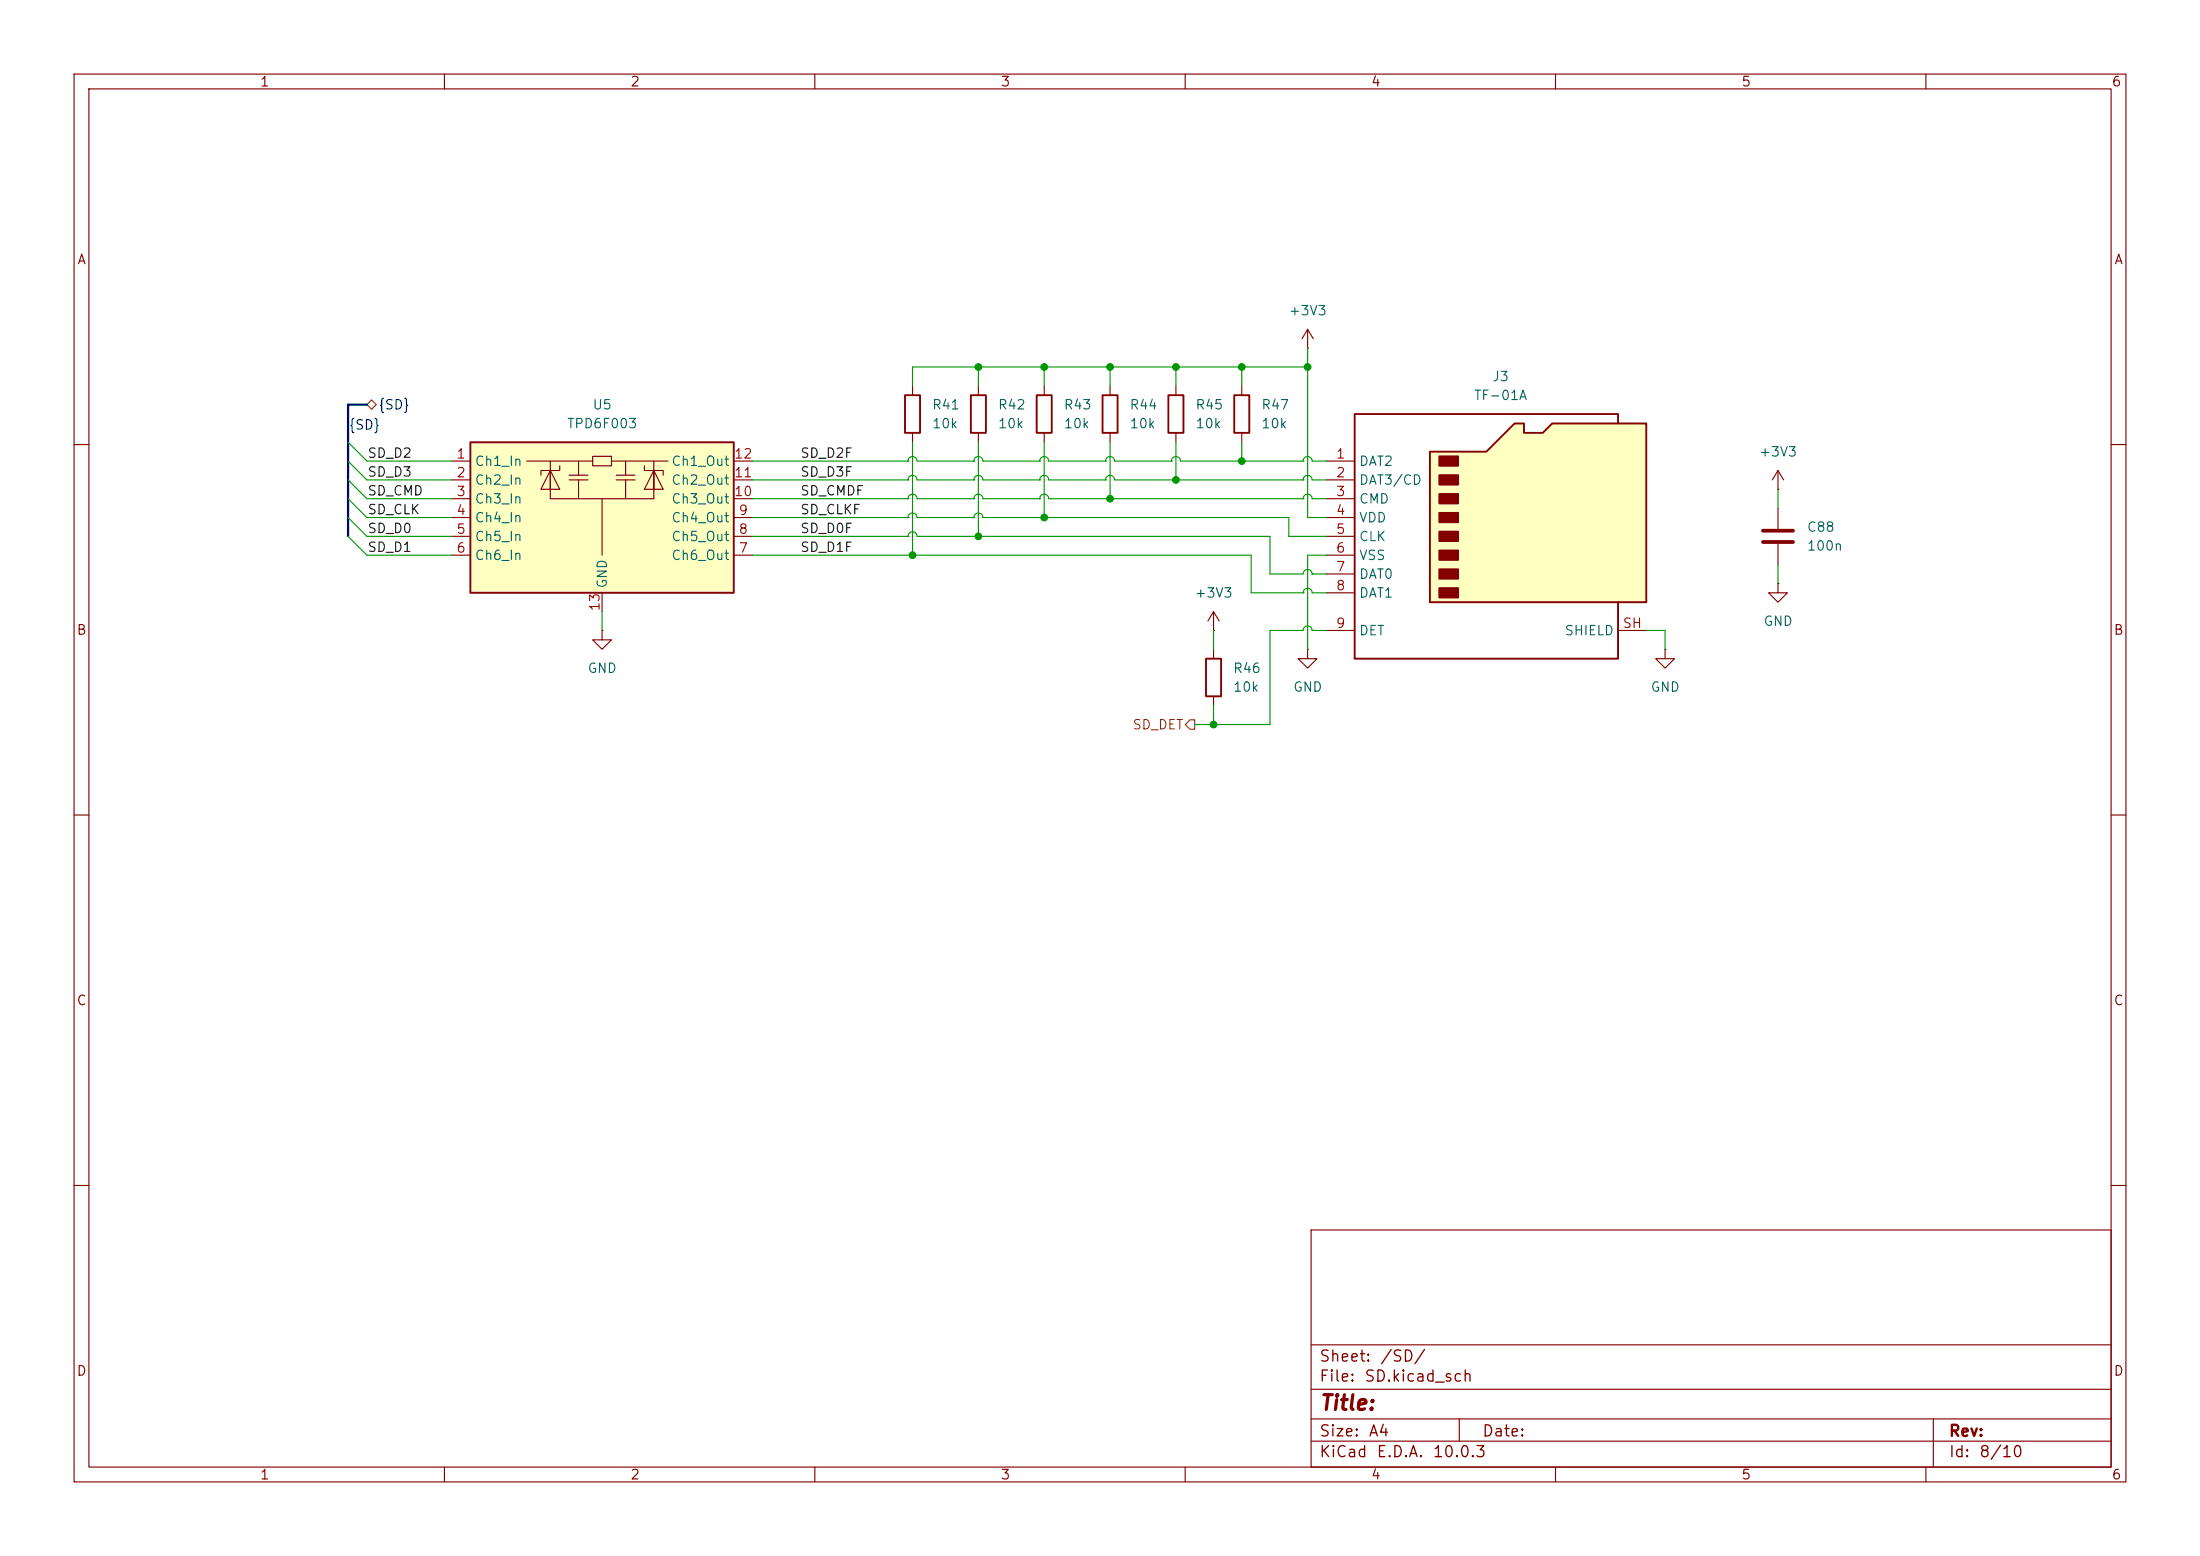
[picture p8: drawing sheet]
<svg xmlns="http://www.w3.org/2000/svg" width="297mm" height="210mm" viewBox="0 0 297 210" stroke-linecap="round" stroke-linejoin="round" font-family="sans-serif">
<g fill="none" stroke="#840000" stroke-width=".15">
<path d="M10 10h277v190h-277zM12 12h273v186h-273zM60 10v2M110 10v2M160 10v2M210 10v2M260 10v2M141 52.1v1.2M141 58.4v1.3M158.7 52.1v1.2M158.7 58.4v1.3M10 60h2"/>
<path d="M240 66h.1M240 63.5l-.7 1.3M240 63.5l.8 1.3M240 63.5v2.5M285 60h2M10 110h2M285 110h2M10 160h2M177 166h108v32h-108zM285 160h2M60 198v2M110 198v2"/>
<path d="M160 198v2M177 194.5h108M177 191.5h108M177 187.5h108M177 181.5h108M197 191.5v3M210 198v2M260 198v2M261 191.5v6.5"/>
</g>
<path d="M140 53.3h2v5.1h-2zM157.7 53.3h2.1v5.1h-2.1z" fill="none" stroke="#840000" stroke-width=".25"/>
<path d="M63.5 59.7h35.6v20.3h-35.6z" fill="#ffffc2"/>
<path d="M63.5 59.7h35.6v20.3h-35.6zM122.2 53.3h2v5.1h-2zM131.1 53.3h2v5.1h-2zM148.8 53.3h2.1v5.1h-2.1zM166.6 53.3h2.1v5.1h-2.1zM162.8 88.9h2v5.1h-2z" fill="none" stroke="#840000" stroke-width=".25"/>
<g fill="none" stroke="#840000" stroke-width=".15">
<path d="M123.2 52.1v1.2M123.2 58.4v1.3M132.1 52.1v1.2M132.1 58.4v1.3M149.9 52.1v1.2M149.9 58.4v1.3M167.6 52.1v1.2M167.6 58.4v1.3M176.5 47h.1M176.5 44.5l-.7 1.2M176.5 44.5l.8 1.2M176.5 44.5v2.5"/>
<path d="M61 67.3h2.5M61 64.8h2.5M61 62.2h2.5M61 69.9h2.5M61 72.4h2.5M61 74.9h2.5M71.1 62.2h8.9M74.3 63.5l1.3 2.5h-2.6zM74.3 66v-2.5v3.8h14v-3.8v2.5M74.3 62.2v1.3M75.6 62.9v.6h-2.6v.6M76.8 64.1h2.6"/>
<path d="M76.8 64.8h2.6M78.1 62.2v1.9M78.1 64.8v2.5M80 61.6h2.5v1.3h-2.5zM81.3 67.3v7.6M82.5 62.2h7.7M83.2 64.1h2.5M83.2 64.8h2.5M84.5 62.2v1.9M84.5 64.8v2.5M87 62.9v.6h2.5v.6M88.3 63.5l1.2 2.5h-2.5z"/>
<path d="M88.3 62.2v1.3M99.1 67.3h2.5M99.1 64.8h2.5M99.1 62.2h2.5M99.1 69.9h2.5M99.1 72.4h2.5M99.1 74.9h2.5M81.3 85.1v1.3h1.2l-1.2 1.2-1.3-1.2h1.3M81.3 85.1h.1M81.3 80v2.6M163.8 85.1h.1M163.8 82.6v2.5"/>
<path d="M163.8 87.6v1.3M163.8 94v1.3M163.8 82.6l-.7 1.2M163.8 82.6l.8 1.2M176.5 87.6v1.3h1.3l-1.3 1.3-1.2-1.3h1.2M176.5 87.6h.1"/>
</g>
<path d="M193 61h7.7l3.8-3.8h1.2v1.2h2.6l1.2-1.2h12.7v24.1h-29.2z" fill="#ffffc2"/>
<path d="M218.4 57.2v-1.3h-35.5v33h35.5v-7.6M193 61h7.7l3.8-3.8h1.2v1.2h2.6l1.2-1.2h12.7v24.1h-29.2z" fill="none" stroke="#840000" stroke-width=".25"/>
<g fill="#840000" stroke="#840000" stroke-width=".25">
<path d="M194.3 61.6h2.5v1.3h-2.5z"/>
<path d="M194.3 64.1h2.5v1.3h-2.5z"/>
<path d="M194.3 66.7h2.5v1.2h-2.5z"/>
<path d="M194.3 69.2h2.5v1.3h-2.5z"/>
<path d="M194.3 71.8h2.5v1.2h-2.5z"/>
<path d="M194.3 74.3h2.5v1.3h-2.5z"/>
<path d="M194.3 76.8h2.5v1.3h-2.5z"/>
<path d="M194.3 79.4h2.5v1.2h-2.5z"/>
</g>
<g fill="none" stroke="#840000" stroke-width=".15">
<path d="M179.1 62.2h3.8M179.1 64.8h3.8M179.1 67.3h3.8M179.1 69.9h3.8M179.1 72.4h3.8M179.1 74.9h3.8M179.1 77.5h3.8M240 78.7v1.3h1.3l-1.3 1.3-1.2-1.3h1.2M240 78.7h.1M240 68.6v2.8M240 73.4v2.8M179.1 80h3.8"/>
<path d="M179.1 85.1h3.8M218.4 85.1h3.8M224.8 87.6v1.3h1.3l-1.3 1.3-1.3-1.3h1.3M224.8 87.6h.1"/>
</g>
<path d="M238 71.6h4.1M238 73.2h4.1" fill="none" stroke="#840000" stroke-width=".51"/>
<path d="M50.2 54l.6 .6-.6 .6-.7-.6zM160.7 97.2h.6v1.2h-.6l-.7-.6z" fill="none" stroke="#725600" stroke-width=".15"/>
<path d="M49.5 54.6h-2.5v17.8" fill="none" stroke="#000084" stroke-width=".3"/>
<g fill="none" stroke="#009600" stroke-width=".15">
<path d="M47 59.7l2.5 2.5h11.5M123.2 59.7v15.2M132.1 49.5v2.6M132.1 59.7v12.7M141 49.5v2.6M141 59.7v10.2M149.9 49.5v2.6M149.9 59.7v7.6M158.7 49.5v2.6M158.7 59.7v5.1M167.6 49.5v2.6M167.6 59.7v2.5"/>
<path d="M176.5 47v22.9h2.6M176.5 49.5h-53.3v2.6M47 72.4l2.5 2.5h11.5M47 67.3l2.5 2.6h11.5M47 69.9l2.5 2.5h11.5M47 64.8l2.5 2.5h11.5M47 62.2l2.5 2.6h11.5M101.6 74.9h67.3v5.1h7M101.6 69.9h21M101.6 72.4h21M101.6 67.3h21M101.6 62.2h21"/>
<path d="M101.6 64.8h21M122.6 72.4a.61 .61 0 0 1 .6-.6 .61 .61 0 0 1 .6 .6h47.6v5.1h4.5a.61 .61 0 0 1 .6-.6 .61 .61 0 0 1 .6 .6M122.6 62.2h.1M122.6 62.2a.61 .61 0 0 1 .6-.6 .61 .61 0 0 1 .6 .6h7.7M122.6 69.9h.1M122.6 69.9a.61 .61 0 0 1 .6-.7 .61 .61 0 0 1 .6 .7h7.7M122.6 72.4h.1M122.6 64.8h.1M122.6 64.8a.61 .61 0 0 1 .6-.6 .61 .61 0 0 1 .6 .6h7.7M122.6 67.3h.1M122.6 67.3a.61 .61 0 0 1 .6-.6 .61 .61 0 0 1 .6 .6h7.7M131.5 62.2h.1"/>
<path d="M131.5 62.2a.61 .61 0 0 1 .6-.6 .61 .61 0 0 1 .6 .6h7.7M131.5 69.9h.1M131.5 69.9a.61 .61 0 0 1 .6-.7 .61 .61 0 0 1 .6 .7h41.3v2.5h5.1M131.5 64.8h.1M131.5 64.8a.61 .61 0 0 1 .6-.6 .61 .61 0 0 1 .6 .6h7.7M131.5 67.3h.1M131.5 67.3a.61 .61 0 0 1 .6-.6 .61 .61 0 0 1 .6 .6h7.7M140.4 62.2h.1M140.4 62.2a.61 .61 0 0 1 .6-.6 .61 .61 0 0 1 .6 .6h7.7M140.4 64.8h.1M140.4 64.8a.61 .61 0 0 1 .6-.6 .61 .61 0 0 1 .6 .6h7.7M140.4 67.3h.1"/>
<path d="M140.4 67.3a.61 .61 0 0 1 .6-.6 .61 .61 0 0 1 .6 .6h34.3M149.3 62.2h.1M149.3 62.2a.61 .61 0 0 1 .6-.6 .61 .61 0 0 1 .6 .6h7.6M149.3 64.8h.1M149.3 64.8a.61 .61 0 0 1 .6-.6 .61 .61 0 0 1 .6 .6h25.4M158.1 62.2h.1M158.1 62.2a.61 .61 0 0 1 .6-.6 .61 .61 0 0 1 .7 .6h16.5M175.9 67.3h.1M175.9 67.3a.61 .61 0 0 1 .6-.6 .61 .61 0 0 1 .6 .6h2M175.9 62.2h.1M175.9 62.2a.61 .61 0 0 1 .6-.6 .61 .61 0 0 1 .6 .6h2M175.9 64.8h.1"/>
<path d="M175.9 64.8a.61 .61 0 0 1 .6-.6 .61 .61 0 0 1 .6 .6h2M177.1 77.5h.1M177.1 77.5h2M179.1 74.9h-2.6v12.7M240 66v2.6M240 76.2v2.5M81.3 82.6v2.5M163.8 85.1v2.5M163.8 95.3v2.5M175.9 80h.1M175.9 80a.61 .61 0 0 1 .6-.6 .61 .61 0 0 1 .6 .6h2M177.1 85.1h.1"/>
<path d="M177.1 85.1a.61 .61 0 0 0-.6-.6 .61 .61 0 0 0-.6 .6h-4.5v12.7h-10.1M177.1 85.1h2M222.2 85.1h2.6v2.5"/>
</g>
<g fill="#009600" stroke="#009600" stroke-width=".14">
<circle cx="149.9" cy="67.3" r=".46"/>
<circle cx="132.1" cy="72.4" r=".46"/>
<circle cx="123.2" cy="74.9" r=".46"/>
<circle cx="149.9" cy="49.5" r=".46"/>
<circle cx="141" cy="49.5" r=".46"/>
<circle cx="132.1" cy="49.5" r=".46"/>
<circle cx="158.7" cy="64.8" r=".46"/>
<circle cx="167.6" cy="62.2" r=".46"/>
<circle cx="163.8" cy="97.8" r=".46"/>
<circle cx="141" cy="69.9" r=".46"/>
<circle cx="176.5" cy="49.5" r=".46"/>
<circle cx="158.7" cy="49.5" r=".46"/>
<circle cx="167.6" cy="49.5" r=".46"/>
</g>
<text font-size="2" fill="#840000" x="178" y="190.8">Title:</text>
<g font-size="1.5" fill="#840000">
<text x="178" y="184.2">Sheet:</text>
<text x="186.2" y="184.2">/SD/</text>
<text x="178" y="186.9">File:</text>
<text x="184.1" y="186.9">SD.kicad_sch</text>
<text x="178" y="197.1">KiCad</text>
<text x="178" y="194.3">Size:</text>
<text x="184.7" y="194.3">A4</text>
<text x="185.7" y="197.1">E.D.A.</text>
<text x="193.3" y="197.1">10.0.3</text>
<text x="200" y="194.3">Date:</text>
<text x="263" y="194.3">Rev:</text>
<text x="263" y="197.1">Id:</text>
<text x="267.1" y="197.1">8/10</text>
</g>
<g font-size="1.3" fill="#840000">
<text x="35" y="12">1</text>
<text x="85" y="12">2</text>
<text x="135" y="12">3</text>
<text x="185" y="12">4</text>
<text x="235" y="12">5</text>
<text x="285" y="12">6</text>
<text x="10.3" y="36">A</text>
<text x="285.3" y="36">A</text>
<text x="10.3" y="86">B</text>
<text x="285.3" y="86">B</text>
<text x="10.3" y="136">C</text>
<text x="285.3" y="136">C</text>
<text x="10.3" y="186">D</text>
<text x="285.3" y="186">D</text>
<text x="35" y="200">1</text>
<text x="85" y="200">2</text>
<text x="135" y="200">3</text>
<text x="185" y="200">4</text>
<text x="235" y="200">5</text>
<text x="285" y="200">6</text>
</g>
<g font-size="1.3" fill="#006464">
<text x="173.9" y="42.9">+3V3</text>
<text x="201.4" y="51.8">J3</text>
<text x="76.5" y="58.1">TPD6F003</text>
<text x="79.9" y="55.6">U5</text>
<text x="125.7" y="58.1">10k</text>
<text x="125.7" y="55.6">R41</text>
<text x="134.6" y="58.1">10k</text>
<text x="134.6" y="55.6">R42</text>
<text x="143.5" y="58.1">10k</text>
<text x="143.5" y="55.6">R43</text>
<text x="152.4" y="58.1">10k</text>
<text x="152.4" y="55.6">R44</text>
<text x="161.3" y="58.1">10k</text>
<text x="161.3" y="55.6">R45</text>
<text x="170.2" y="58.1">10k</text>
<text x="170.2" y="55.6">R47</text>
<text x="198.9" y="54.3">TF-01A</text>
<text x="64" y="63.2">Ch1_In</text>
<text x="64" y="65.7">Ch2_In</text>
<text x="90.5" y="65.7">Ch2_Out</text>
<text x="90.5" y="63.2">Ch1_Out</text>
<text x="183.4" y="63.2">DAT2</text>
<text x="183.4" y="65.7">DAT3/CD</text>
<text x="237.4" y="61.9">+3V3</text>
<text x="64" y="68.3">Ch3_In</text>
<text x="64" y="70.8">Ch4_In</text>
<text x="90.5" y="70.8">Ch4_Out</text>
<text x="90.5" y="68.3">Ch3_Out</text>
<text x="183.4" y="68.3">CMD</text>
<text x="183.4" y="70.8">VDD</text>
<text x="64" y="73.4">Ch5_In</text>
<text x="64" y="75.9">Ch6_In</text>
<text x="90.5" y="75.9">Ch6_Out</text>
<text x="90.5" y="73.4">Ch5_Out</text>
<text x="183.4" y="73.4">CLK</text>
<text x="183.4" y="75.9">VSS</text>
<text x="243.8" y="74.6">100n</text>
<text x="243.8" y="72.1">C88</text>
<text x="82.3" y="79.5" transform="rotate(-90 82.3 79.5)">GND</text>
<text x="161.2" y="81">+3V3</text>
<text x="183.4" y="78.4">DAT0</text>
<text x="183.4" y="81">DAT1</text>
<text x="183.4" y="86.1">DET</text>
<text x="211.1" y="86.1">SHIELD</text>
<text x="238" y="84.8">GND</text>
<text x="79.2" y="91.1">GND</text>
<text x="166.4" y="93.7">10k</text>
<text x="166.4" y="91.1">R46</text>
<text x="174.5" y="93.7">GND</text>
<text x="222.8" y="93.7">GND</text>
</g>
<g font-size="1.3" fill="#000084">
<text x="47" y="58.3">{SD}</text>
<text x="51" y="55.6">{SD}</text>
</g>
<g font-size="1.3" fill="#0f0f0f">
<text x="49.5" y="62.1">SD_D2</text>
<text x="49.5" y="64.6">SD_D3</text>
<text x="107.9" y="64.6">SD_D3F</text>
<text x="107.9" y="62.1">SD_D2F</text>
<text x="49.5" y="67.2">SD_CMD</text>
<text x="49.5" y="69.7">SD_CLK</text>
<text x="107.9" y="67.2">SD_CMDF</text>
<text x="107.9" y="69.7">SD_CLKF</text>
<text x="49.5" y="72.3">SD_D0</text>
<text x="49.5" y="74.8">SD_D1</text>
<text x="107.9" y="74.8">SD_D1F</text>
<text x="107.9" y="72.3">SD_D0F</text>
</g>
<g font-size="1.3" fill="#a90000">
<text x="61.5" y="62.2">1</text>
<text x="61.5" y="64.7">2</text>
<text x="99" y="64.7">11</text>
<text x="99" y="62.2">12</text>
<text x="180.3" y="62.2">1</text>
<text x="180.3" y="64.7">2</text>
<text x="61.5" y="67.3">3</text>
<text x="61.5" y="69.8">4</text>
<text x="99" y="67.3">10</text>
<text x="99.6" y="69.8">9</text>
<text x="180.3" y="67.3">3</text>
<text x="180.3" y="69.8">4</text>
<text x="61.5" y="72.4">5</text>
<text x="61.5" y="74.9">6</text>
<text x="99.6" y="74.9">7</text>
<text x="99.6" y="72.4">8</text>
<text x="180.3" y="72.4">5</text>
<text x="180.3" y="74.9">6</text>
<text x="180.3" y="77.4">7</text>
<text x="81.3" y="82.6" transform="rotate(-90 81.3 82.6)">13</text>
<text x="180.3" y="80">8</text>
<text x="180.3" y="85.1">9</text>
<text x="219" y="85.1">SH</text>
</g>
<text font-size="1.3" fill="#725600" x="152.8" y="98.8">SD_DET</text>
</svg>
